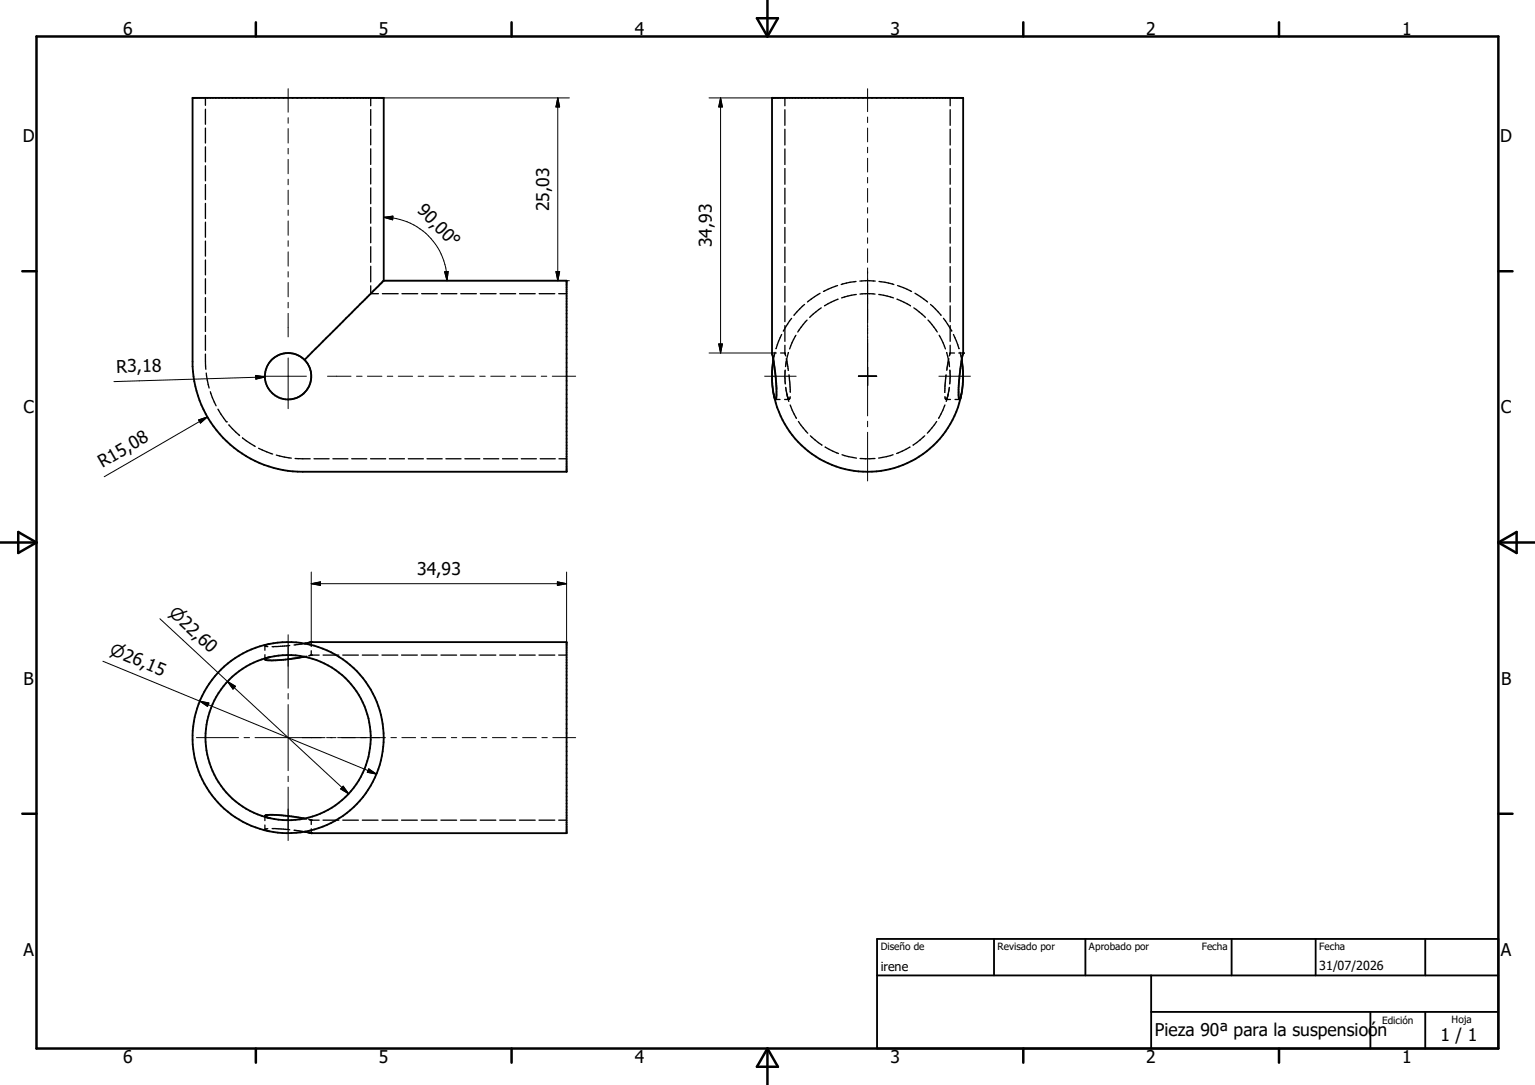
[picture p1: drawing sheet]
<svg xmlns="http://www.w3.org/2000/svg" width="297mm" height="210mm" viewBox="0 0 297 210" stroke-linecap="round" stroke-linejoin="round" font-family="sans-serif">
<g fill="none" stroke="#000" stroke-width=".36">
<path d="M37.3 18.9h36.9v35.4h35.4v37h-51a21.4 21.4 0 0 1-21.3-20.4zM74.2 54.3l-15.3 15.3M149.6 69.6l-.2 2.3v1.9l.3 2.5M149.6 69.6l.6 5.4v1.9l-.1 .4-.4-1M149.7 76.3a18.5 18.5 0 0 0 18.2 15 18.5 18.5 0 0 0 18.1-15M186 76.3v.2M186.1 69.6l-.6 5.5 .1 2.2 .2-.1 .2-.6M186.1 69.6a20 20 0 0 1 0 6.1l-.1 .6M186.3 68.4l-.2 1.2M186.4 68.3v-49.4h-37v49.5l.2 1.2M52.2 127.2a16 16 0 0 0-12.4 15.6 16 16 0 0 0 12.4 15.6M52.2 127.2a16 16 0 0 1 19.5 15.6 16 16 0 0 1-19.5 15.6"/>
<path d="M58.9 127.1l-2.6 .4a14.3 14.3 0 0 1-5 .1l.2-.2 .7-.2M58.9 124.6l1.3-.3h49.4v37h-49.4l-1.3-.3M51.3 157.9l.1 .2 .8 .3M51.3 157.9a23.4 23.4 0 0 1 7.6 .6M169.7 188.8h120.2M169.7 181.7h120.2v21.3h-120.2zM192.3 181.7v7.1M210 181.7v7.1M222.7 195.9h67.2M222.7 188.8v14.2M238.3 181.7v7.1M254.6 181.7v7.1"/>
<path d="M265.2 195.9v7.1M275.8 181.7v7.1M275.8 195.9v7.1"/>
<circle cx="55.8" cy="72.8" r="4.5"/>
<circle cx="55.7" cy="142.8" r="18.5"/>
</g>
<g fill="#000">
<circle cx="37.3" cy="18.9" r=".18"/>
<circle cx="149.4" cy="18.9" r=".18"/>
<circle cx="186.3" cy="68.4" r=".18"/>
<circle cx="60.2" cy="124.3" r=".18"/>
<circle cx="60.2" cy="161.3" r=".18"/>
</g>
<g fill="none" stroke="#000" stroke-width=".25">
<path d="M39.8 18.9v1.5M71.7 18.9v1.6M151.9 18.9v1.6M183.9 18.9v1.6M39.8 21.1v3M39.8 24.8v2.9M39.8 28.4v2.9M39.8 32.1v2.9M39.8 35.7v2.9M39.8 39.4v2.9M71.7 21.2v3.1M71.7 25v3"/>
<path d="M71.7 28.8v3M71.7 32.6v3M71.7 36.4v3M151.9 21.2v3.1M151.9 25v3.1M151.9 28.8v3.1M151.9 32.6v3.1M151.9 36.4v3.1M183.9 21.2v3.1M183.9 25v3.1M183.9 28.8v3.1M183.9 32.6v3.1"/>
<path d="M183.9 36.4v3.1M39.8 43v2.9M39.8 46.7v2.9M39.8 50.3v2.9M39.8 54v2.9M39.8 57.6v2.9M71.7 40.2v3M71.7 44v3M71.7 47.8v3M71.7 51.5v3.1M71.7 55.3v1.5h1.5M74 56.8h3"/>
<path d="M77.8 56.8h3M81.6 56.8h3M85.4 56.8h3M89.2 56.8h3M92.9 56.8h3.1M96.8 56.8h3M100.5 56.8h3.1M104.3 56.8h3M108.1 56.8h1.5M151.9 40.2v3.1M151.9 44v3.1M151.9 47.8v3.1"/>
<path d="M151.9 51.6v3.1M151.9 55.4v3M151.9 59.2v3.1M155.7 58.9l-2.1 2.1M158.7 56.8l-2.5 1.6M158.9 59.6l-2.2 1.8M162.1 55.3l-2.8 1.1M162.2 57.9l-2.7 1.3M165.6 54.5l-2.8 .6M165.7 57l-2.9 .7M166.4 54.4h2.9M166.4 56.9h2.9"/>
<path d="M170 57l2.9 .7M170.1 54.5l2.9 .6M173.6 57.9l2.6 1.3M173.7 55.3l2.7 1.1M176.8 59.6l2.2 1.8M177 56.8l2.5 1.6M180 58.9l2.1 2.1M183.9 40.2v3.1M183.9 44v3.1M183.9 47.8v3.1M183.9 51.6v3.1M183.9 55.4v3"/>
<path d="M183.9 59.2v3.1M39.8 61.2v3M39.8 64.9v2.9M39.8 68.5v3M39.9 72.2l.6 2.9M40.7 75.8l1.1 2.7M42.2 79.2l1.6 2.4M149.4 68.3h.8M150 68.2l-.4 1.4M150.1 77.3h.8M150.2 67.5h-.1M151 68.3l.9 .1"/>
<path d="M151.2 64.7l-1 2.8M151.8 77.3h.9M151.9 66.8l.1 2.1M151.9 63v3.1M151.9 71.7v2.6M152 75l.3 1.3M152.1 69.5l.1 .1M152.1 69.4v.1M152.2 69.6l-.2 1.4M152.2 69.6l.3 2.1M152.3 76.3l.3 1M152.3 76.3l.3 1.4"/>
<path d="M152.6 68.2l-.4 1.4M152.6 77.3h.1M152.7 72.5l.2 3.4M152.9 76.8l-.2 .5M152.9 78.4l1.2 2.6M153.2 61.6l-1.6 2.5M154 64.9l-1.2 2.6M156.2 62l-1.8 2.3M179.6 62l1.8 2.3M181.7 64.9l1.2 2.6M182.6 61.6l1.6 2.5M182.8 76.8l.2 .5h.9"/>
<path d="M182.8 78.4l-1.2 2.6M183.1 72.5l-.3 3.4M183.2 68.2l.3 1.4M183.5 76.3l-.4 1M183.5 76.3l-.4 1.4M183.5 69.6l.2 1.4M183.5 69.6l-.3 2.1M183.6 69.4v.1M183.6 69.5l-.1 .1M183.7 75l-.2 1.3M183.8 71.7v2.6M183.8 68.4l-.1 .5"/>
<path d="M183.9 63v3.1M183.9 66.8v1.6l.8-.1M184.5 64.7l1.1 2.8M184.8 77.3h.9M185.5 68.3h.9M185.6 67.5h.1M185.8 68.2l.3 1.4M43.8 81.6h.1M44.3 82.2l2.1 2.1M46.9 84.8l2.5 1.6M50 86.8l2.8 1.1M53.5 88.1l2.9 .6"/>
<path d="M57.1 88.8h2.9M60.8 88.8h2.9M64.4 88.8h2.9M68 88.8h3M71.7 88.8h2.9M75.3 88.8h3M79 88.8h2.9M82.6 88.8h3M86.3 88.8h2.9M89.9 88.8h2.9M93.6 88.8h2.9M97.2 88.8h3"/>
<path d="M100.9 88.8h2.9M104.5 88.8h2.9M108.2 88.8h1.4M154.5 81.6l1.8 2.2M156.8 84.4l2.2 1.8M159.6 86.5l2.6 1.3M162.9 88l2.8 .7M166.4 88.8h2.9M172.8 88l-2.8 .7M176.1 86.5l-2.6 1.3M176.7 86.1v.1M178.9 84.4l-2.2 1.7"/>
<path d="M181.2 81.6l-1.8 2.2M51.3 124.9v1M51.3 126.7v.9M51.3 125l.5 .2M52.2 124.6l-.9 .3M56.1 124.9l-3.4 .3M58.7 124.6l-1.8 .2M58.9 124.6h-.1M59.4 127l-.5 .1M59.8 126.9h.1M60.2 126.8h.1M60.2 124.3v.8"/>
<path d="M60.2 126v.8M61.7 126.8l-1.9 .1M62.5 126.8h3.1M66.3 126.8h3M70.1 126.8h3.1M73.9 126.8h3.1M77.7 126.8h3M81.5 126.8h3.1M85.3 126.8h3M89.1 126.8h3.1M92.9 126.8h3M96.7 126.8h3"/>
<path d="M100.5 126.8h3.1M104.3 126.8h3M108.1 126.8h1.5M51.3 157.9v.9M51.3 159.7v.9M58.9 158.5h.5M59.8 158.6h.1M59.8 158.6l.4 .2h1.5M60.2 158.8h.1M60.2 158.8v.8M62.5 158.8h3.1M66.3 158.8h3"/>
<path d="M70.1 158.8h3.1M73.9 158.8h3.1M77.7 158.8h3M81.5 158.8h3.1M85.3 158.8h3M89.1 158.8h3.1M92.9 158.8h3M96.7 158.8h3M100.5 158.8h3.1M104.3 158.8h3M108.1 158.8h1.5M51.3 160.6h.1"/>
<path d="M51.3 160.6l.9 .3M51.8 160.4l-.5 .1M52.7 160.4l3.4 .2M56.9 160.7l1.8 .3M58.8 161h.1M60.2 160.4v.9"/>
</g>
<g fill="none" stroke="#000" stroke-width=".48">
<path d="M7.1 7.1h282.8v195.9h-282.8zM49.5 4.3v2.8M99 4.3v2.8M146.5 3.5h4l-2 3.6zM148.5 0v7.1M198 4.3v2.8M247.5 4.3v2.8M4.3 52.5h2.8M289.9 52.5h2.8M0 105h7.1M3.5 103l3.6 2-3.6 2zM289.9 105h7.1"/>
<path d="M289.9 105l3.6-2v4zM4.3 157.5h2.8M289.9 157.5h2.8M49.5 203v2.7M99 203v2.7M148.5 203v7M148.5 203l2 3.5h-4zM198 203v2.7M247.5 203v2.7"/>
</g>
<g fill="none" stroke="#000" stroke-width=".19">
<path d="M55.8 17.2v4.5M74.2 18.9h36M107.9 18.9l.4 1.8h-.7zM107.9 18.9v35.4M137.2 18.9h12.2M139.4 18.9v49.4M139.4 18.9l.4 1.8h-.7zM167.9 17.2v4.4M55.8 22.8v1.1M55.8 24.9v2.8M55.8 28.7v1.1M55.8 30.9v2.7"/>
<path d="M55.8 34.7v1.1M55.8 36.8v2.8M167.9 22.7v1M167.9 24.8v2.7M167.9 28.5v1.1M167.9 30.6v2.7M167.9 34.3v1.1M167.9 36.5v2.6M55.8 40.7v1M55.8 42.8v2.7M55.8 46.6v1.1M55.8 48.7v2.8"/>
<path d="M55.8 52.6v1M55.8 54.7v2.8M55.8 58.5v1.1M74.2 42.1a12.3 12.3 0 0 1 12.3 12.2M74.2 42.1l1.8-.3v.7zM74.2 54.3h36M86 52.6h.7l-.2 1.7zM107.6 52.6h.7l-.4 1.7zM167.9 40.2v1.1M167.9 42.3v2.7M167.9 46v1.1M167.9 48.2v2.6"/>
<path d="M167.9 51.9v28.6M49.5 72.7l1.8 .3-1.8 .4zM49.5 72.8h9.8M51.3 73l-29.3 .9M55.8 60.7v4.5M55.8 69.3v9.8M63.4 72.8h4.5M69 72.8h1.1M71.1 72.8h2.8M74.9 72.8h1.1M77.1 72.8h2.7M80.9 72.8h1.1"/>
<path d="M83 72.8h2.8M86.8 72.8h1.1M89 72.8h2.7M92.8 72.8h1.1M94.9 72.8h2.8M98.8 72.8h1M100.9 72.8h2.8M104.7 72.8h1.1M106.9 72.8h4.5M137.2 68.3h12.2M139.1 66.6h.7l-.4 1.7zM148 72.8h6.1"/>
<path d="M166.1 72.8h3.5M181.7 72.8h6.1M38.4 81.3l1.7-.6-1.3 1.2zM40.1 80.7l-19.9 11.6M167.9 81.5v1.1M167.9 83.7v9.4M30.9 119.8l13.1 12.1M60.2 113h49.4M60.2 113l1.8-.4v.7zM60.2 110.7v13.6M107.9 112.6l1.7 .4-1.7 .3zM109.6 110.7v13.6"/>
<path d="M19.9 128l18.8 7.7M38.7 135.7l34.1 14.1M38.7 135.7l1.7 .4-.2 .6zM44 131.9l23.5 21.8M44 131.9l1.6 .9-.5 .6zM55.8 122.9v10.3M55.8 134.2v1.1M55.8 136.4v12.8M38 142.8h8.2M47.2 142.8h1.1M49.4 142.8h13.5M55.8 150.2v1.1"/>
<path d="M55.8 152.4v10.3M63.2 142.8h1.8M65.3 142.8h9.3M66.4 152.2l1.1 1.5-1.6-1zM71.4 148.8l1.4 1-1.7-.3zM75.6 142.8h1.1M77.8 142.8h2.6M81.5 142.8h1.1M83.6 142.8h2.7M87.3 142.8h1.1M89.4 142.8h2.7M93.2 142.8h1"/>
<path d="M95.3 142.8h2.6M99 142.8h1.1M101.1 142.8h2.7M104.9 142.8h1M107 142.8h4.4"/>
</g>
<g fill="#000" stroke="#000" stroke-width=".19">
<path d="M107.9 18.9l.4 1.8h-.7zM139.4 18.9l.4 1.8h-.7zM74.2 42.1l1.8-.3v.7zM86 52.6h.7l-.2 1.7zM107.6 52.6h.7l-.4 1.7zM49.5 72.7l1.8 .3-1.8 .4zM139.1 66.6h.7l-.4 1.7zM38.4 81.3l1.7-.6-1.3 1.2zM60.2 113l1.8-.4v.7zM107.9 112.6l1.7 .4-1.7 .3zM38.7 135.7l1.7 .4-.2 .6zM44 131.9l1.6 .9-.5 .6z"/>
<path d="M66.4 152.2l1.1 1.5-1.6-1zM71.4 148.8l1.4 1-1.7-.3z"/>
</g>
<g font-size="3.4">
<text x="23.8" y="6.8">6</text>
<text x="73.3" y="6.8">5</text>
<text x="122.9" y="6.8">4</text>
<text x="172.3" y="6.8">3</text>
<text x="221.8" y="6.8">2</text>
<text x="271.3" y="6.8">1</text>
<text x="4.4" y="27.5">D</text>
<text x="290.3" y="27.5">D</text>
<text x="80.6" y="40.9" transform="rotate(45 80.6 40.9)">90,0 °</text>
<text x="106.3" y="40.9" transform="rotate(-90 106.3 40.9)">25,03</text>
<text x="137.8" y="47.9" transform="rotate(-90 137.8 47.9)">34,93</text>
<text x="22.6" y="72.2" transform="rotate(-2 22.6 72.2)">R3,18</text>
<text x="4.5" y="80">C</text>
<text x="290.4" y="80">C</text>
<text x="19.8" y="90.6" transform="rotate(-30 19.8 90.6)">R15,08</text>
<text x="80.7" y="111.3">34,93</text>
<text x="4.5" y="132.5">B</text>
<text x="290.4" y="132.5">B</text>
<text x="4.5" y="185">A</text>
<text x="290.4" y="185">A</text>
<text x="223.4" y="200.4">Pieza 90ª para la suspensioón</text>
<text x="278.7" y="201.5">1 / 1</text>
<text x="23.8" y="205.7">6</text>
<text x="73.3" y="205.7">5</text>
<text x="122.9" y="205.7">4</text>
<text x="172.3" y="205.7">3</text>
<text x="221.8" y="205.7">2</text>
<text x="271.3" y="205.7">1</text>
</g>
<g font-size="3.2">
<text x="32.5" y="118.9" transform="rotate(43 32.5 118.9)">n2 ,60</text>
<text x="21" y="126.6" transform="rotate(22 21 126.6)">n26,15</text>
</g>
<g font-size="2.4">
<text x="170.4" y="188">irene</text>
<text x="255.3" y="187.7">31/07/2026</text>
</g>
<g font-size="1.9">
<text x="170.4" y="184">Diseño de</text>
<text x="193" y="183.9">Revisado por</text>
<text x="210.7" y="183.9">Aprobado por</text>
<text x="232.5" y="183.9">Fecha</text>
<text x="255.3" y="183.9">Fecha</text>
<text x="280.8" y="198">Hoja</text>
<text x="267.4" y="198.2">Edición</text>
</g>
</svg>
